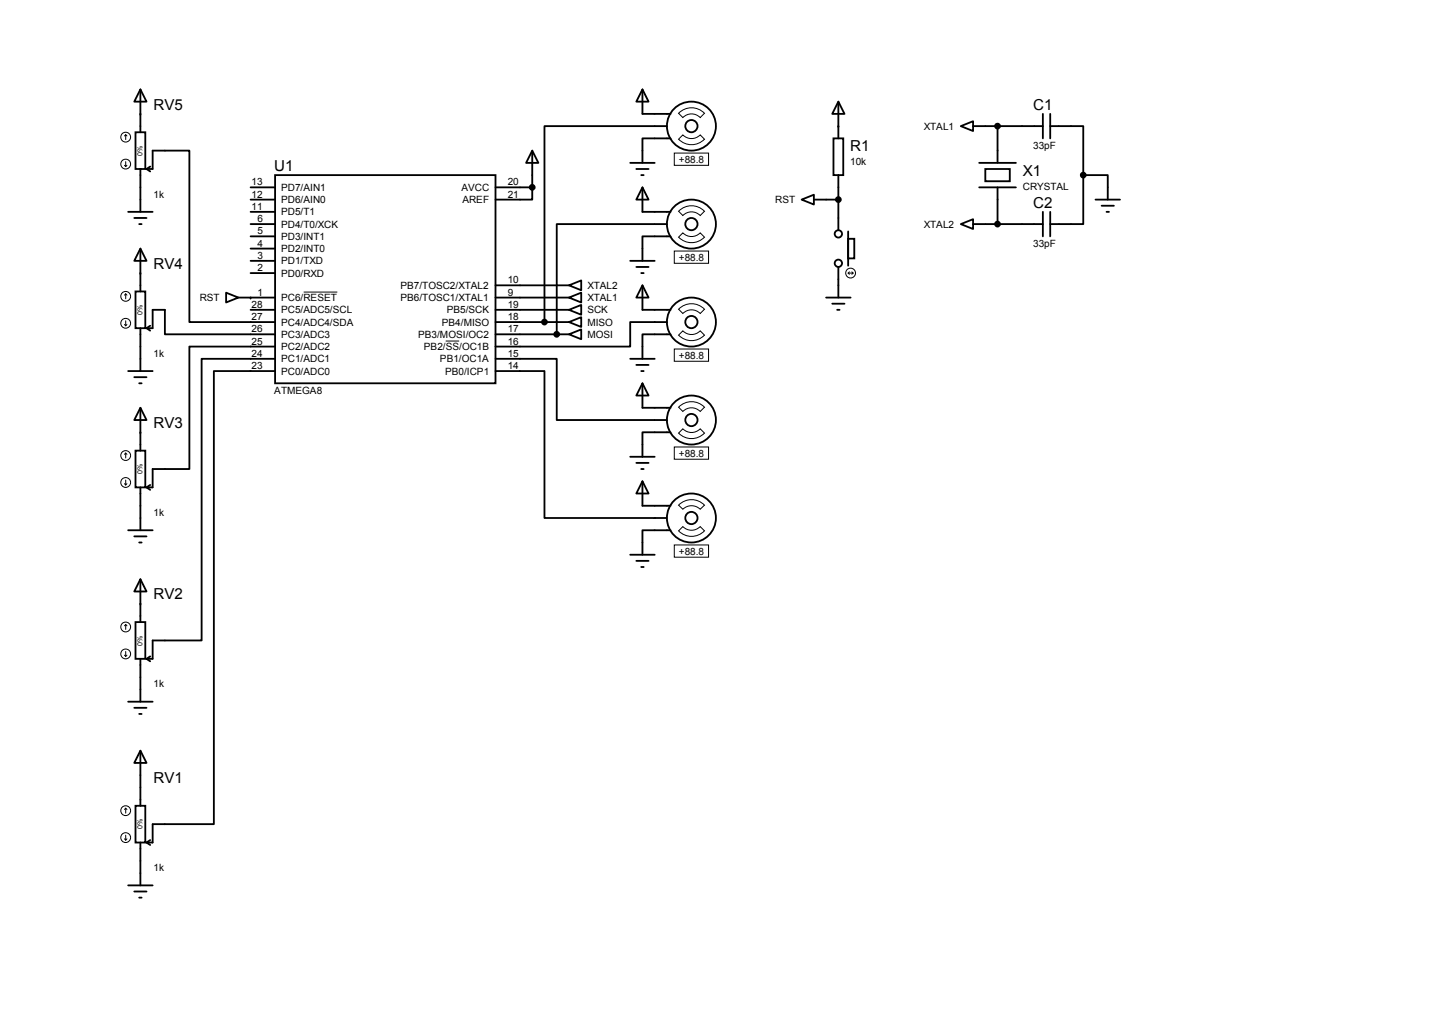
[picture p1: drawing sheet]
<svg xmlns="http://www.w3.org/2000/svg" width="297mm" height="210mm" viewBox="0 0 297 210" stroke-linecap="round" stroke-linejoin="round" font-family="sans-serif">
<g fill="none" stroke="#000" stroke-width=".38">
<path d="M29.1 18.5l1.3 2.6h-2.5zM29.1 18.5v8.9M133.3 18.5l1.2 2.6h-2.5zM133.3 18.5v5.1h5.8M28.1 27.4h2v7.7h-2zM29.1 35.1v8.8M30.4 35.1h1.3v-3.9h7.6v35.6h17.8M30.4 35.1l.8 .5M31.2 34.5l-.8 .6M52 38.9h5.1M57.1 36.3h45.7v43.2h-45.7zM102.8 38.9h7.6"/>
<path d="M110.4 31.2l1.3 2.6h-2.6zM110.4 38.9v2.5h-7.6M110.4 31.2v7.7M130.7 33.8h5.1M132 35.1h2.5M133 36.3h.5M133.3 38.9l1.2 2.5h-2.5zM133.3 38.9v5h5.8M138.3 26.2h-25.4v40.6M139.1 28.7h-5.8v5.1M172.9 28.7h2v7.6h-2zM173.9 21.1l1.3 2.5h-2.6z"/>
<path d="M173.9 21.1v7.6M173.9 36.3v11.5M199.3 26.2l2.5-1.1v2.1zM201.8 26.2h14.5M203.1 38.9h7.6M203.1 33.8h7.6M204.4 35.1h5.1v2.5h-5.1zM206.9 26.2v7.6M206.9 38.9v7.6M216.3 23.6v5.1M217.8 26.2h6.9v10.1M217.8 23.6v5.1"/>
<path d="M224.7 36.3v10.2h-6.9M224.7 36.3h5.1v5.1M26.6 43.9h5.1M27.9 45.2h2.5M28.9 46.5h.5M29.1 51.6l1.3 2.5h-2.5zM29.1 51.6v8.9M52 43.9h5.1M52 41.4h5.1M52 46.5h5.1M52 56.6h5.1M52 54.1h5.1"/>
<path d="M52 51.6h5.1M52 49h5.1M102.8 59.2h15.2M118 59.2l2.6-1v2zM130.7 54.1h5.1M132 55.4h2.5M133 56.6h.5M133.3 59.2l1.2 2.5h-2.5zM133.3 59.2v5.1h5.8M138.3 46.5h-22.8v22.8M139.1 49h-5.8v5.1M166.3 41.4l2.5-1v2z"/>
<path d="M168.8 41.4h5.1M173.9 55.4v6.3M175.9 49.5h1.3v4.1h-1.3zM175.9 48v7.1M199.3 46.5l2.5-1v2zM201.8 46.5h14.5M216.3 43.9v5.1M217.8 43.9v5.1M227.2 41.4h5.1M228.5 42.7h2.6M229.5 43.9h.5M26.6 77h5.1"/>
<path d="M27.9 78.2h2.5M28.1 60.5h2v7.6h-2zM28.9 79.5h.5M29.1 68.1v8.9M30.4 68.1h1.3v-3.8h2.5v5h22.9M30.4 68.1l.8 .5M31.2 67.6l-.8 .5M46.9 60.7l2.5 1-2.5 1zM49.4 61.7h7.7M52 64.3h5.1M57.1 77h-12.7v93.9h-12.7v3.9h-1.3M57.1 71.9h-17.8v25.4h-7.6v3.8h-1.3"/>
<path d="M57.1 74.4h-15.3v58.4h-10.1v3.9h-1.3M102.8 74.4h12.7v12.7h22.8M102.8 77h10.1v30.4h25.4M102.8 64.3h15.2M102.8 66.8h15.2M102.8 69.3h15.2M102.8 61.7h15.2M118 69.3l2.6-1v2.1zM118 66.8l2.6-1v2zM118 64.3l2.6-1.1v2.1zM118 61.7l2.6-1v2zM130.7 74.4h5.1"/>
<path d="M132 75.7h2.5M133 77h.5M133.3 79.5l1.2 2.5h-2.5zM133.3 79.5v5.1h5.8M138.3 66.8h-7.6v5.1h-27.9M139.1 69.3h-5.8v5.1M171.4 61.7h5M172.6 63h2.6M173.6 64.3h.6M28.1 93.5h2v7.6h-2zM29.1 84.6l1.3 2.5h-2.5zM29.1 84.6v8.9"/>
<path d="M130.7 94.7h5.1M132 96h2.5M133 97.3h.5M133.3 99.8l1.2 2.6h-2.5zM133.3 99.8v5.1h5.8M139.1 89.7h-5.8v5M26.6 110h5.1M27.9 111.3h2.5M28.9 112.5h.5M29.1 101.1v8.9M30.4 101.1l.8 .5M31.2 100.6l-.8 .5"/>
<path d="M130.7 115.1h5.1M132 116.3h2.5M133 117.6h.5M139.1 110h-5.8v5.1M28.1 129h2v7.7h-2zM29.1 120.1l1.3 2.6h-2.5zM29.1 120.1v8.9M29.1 136.7v8.8M30.4 136.7l.8 .5M31.2 136.1l-.8 .6M26.6 145.5h5.1M27.9 146.8h2.5"/>
<path d="M28.9 148.1h.5M29.1 155.7l1.3 2.5h-2.5zM29.1 155.7v11.4M28.1 167.1h2v7.7h-2zM29.1 174.8v8.8M30.4 174.8l.8 .5M31.2 174.2l-.8 .6M26.6 183.6h5.1M27.9 184.9h2.5M28.9 186.2h.5"/>
<circle cx="110.4" cy="38.9" r=".51"/>
<circle cx="143.4" cy="26.2" r="5.1"/>
<circle cx="143.4" cy="26.2" r="1.27"/>
<circle cx="206.9" cy="26.2" r=".51"/>
<circle cx="224.7" cy="36.3" r=".51"/>
<circle cx="143.4" cy="46.5" r="5.1"/>
<circle cx="143.4" cy="46.5" r="1.27"/>
<circle cx="173.9" cy="41.4" r=".51"/>
<circle cx="173.9" cy="54.6" r=".76"/>
<circle cx="173.9" cy="48.5" r=".76"/>
<circle cx="206.9" cy="46.5" r=".51"/>
<circle cx="112.9" cy="66.8" r=".51"/>
<circle cx="115.5" cy="69.3" r=".51"/>
<circle cx="143.4" cy="66.8" r="5.1"/>
<circle cx="143.4" cy="66.8" r="1.27"/>
<circle cx="143.4" cy="87.1" r="5.1"/>
<circle cx="143.4" cy="87.1" r="1.27"/>
<circle cx="143.4" cy="107.4" r="5.1"/>
<circle cx="143.4" cy="107.4" r="1.27"/>
</g>
<g fill="#000">
<circle cx="29.1" cy="23.6" r=".19"/>
<circle cx="110.4" cy="38.9" r=".51"/>
<circle cx="173.9" cy="26.2" r=".19"/>
<circle cx="206.9" cy="26.2" r=".51"/>
<circle cx="224.7" cy="36.3" r=".51"/>
<circle cx="29.1" cy="56.6" r=".19"/>
<circle cx="173.9" cy="41.4" r=".51"/>
<circle cx="206.9" cy="46.5" r=".51"/>
<circle cx="52" cy="61.7" r=".19"/>
<circle cx="112.9" cy="66.8" r=".51"/>
<circle cx="115.5" cy="69.3" r=".51"/>
<circle cx="115.5" cy="69.3" r=".19"/>
<circle cx="29.1" cy="89.7" r=".19"/>
<circle cx="29.1" cy="125.2" r=".19"/>
</g>
<g fill="none" stroke="#000" stroke-width=".21">
<path d="M25.8 34.3l.3 .2M26.1 27.9v1.1M26.1 33.5v1M26.1 27.9l-.3 .3M26.1 27.9l.2 .3M26.3 34.3l-.2 .2M139.9 31.7h7.1v2.6h-7.1zM140.8 28.9l.8-.9a2.51 2.51 0 0 0 3.6 0l.9 .9a3.7 3.7 0 0 1-5.3 0zM140.8 23.5a3.7 3.7 0 0 1 5.3 0l-.9 .9a2.51 2.51 0 0 0-3.6 0zM139.9 52.1h7.1v2.5h-7.1zM140.8 49.2l.8-.9a2.51 2.51 0 0 0 3.6 0l.9 .9a3.7 3.7 0 0 1-5.3 0zM140.8 43.8a3.7 3.7 0 0 1 5.3 0l-.9 .9a2.51 2.51 0 0 0-3.6 0z"/>
<path d="M175.9 56.6h1M175.9 56.6l.3 .3M176.2 56.4l-.3 .2M176.7 56.4l.2 .2M176.9 56.6l-.2 .3M25.8 67.3l.3 .3M26.1 61v1M26.1 66.5v1.1M26.1 61l-.3 .2M26.1 61l.2 .2M26.3 67.3l-.2 .3M63 60.6h7"/>
<path d="M92.5 70.7h2.7M139.9 72.4h7.1v2.5h-7.1zM140.8 69.5l.8-.9a2.51 2.51 0 0 0 3.6 0l.9 .9a3.7 3.7 0 0 1-5.3 0zM140.8 64.1a3.7 3.7 0 0 1 5.3 0l-.9 .9a2.51 2.51 0 0 0-3.6 0zM26.1 94v1M26.1 99.6v1M26.1 94l-.3 .2M26.1 94l.2 .2M139.9 92.7h7.1v2.5h-7.1zM140.8 89.8l.8-.9a2.51 2.51 0 0 0 3.6 0l.9 .9a3.7 3.7 0 0 1-5.3 0zM140.8 84.5a3.7 3.7 0 0 1 5.3 0l-.9 .8a2.51 2.51 0 0 0-3.6 0zM25.8 100.3l.3 .3"/>
<path d="M26.3 100.3l-.2 .3M139.9 113h7.1v2.6h-7.1zM140.8 110.1l.8-.9a2.51 2.51 0 0 0 3.6 0l.9 .9a3.7 3.7 0 0 1-5.3 0zM140.8 104.8a3.7 3.7 0 0 1 5.3 0l-.9 .8a2.58 2.58 0 0 0-3.6 0zM25.8 135.9l.3 .2M26.1 129.5v1.1M26.1 135.1v1M26.1 129.5l-.3 .3M26.1 129.5l.2 .3M26.3 135.9l-.2 .2M25.8 174l.3 .2M26.1 167.6l-.3 .3"/>
<path d="M26.1 167.6l.2 .3M26.1 167.6v1.1M26.1 173.2v1M26.3 174l-.2 .2"/>
<circle cx="26.1" cy="28.4" r="1.02"/>
<circle cx="26.1" cy="34" r="1.02"/>
<circle cx="176.4" cy="56.6" r="1.02"/>
<circle cx="26.1" cy="67.1" r="1.02"/>
<circle cx="26.1" cy="61.5" r="1.02"/>
<circle cx="26.1" cy="94.5" r="1.02"/>
<circle cx="26.1" cy="100.1" r="1.02"/>
<circle cx="26.1" cy="135.6" r="1.02"/>
<circle cx="26.1" cy="130" r="1.02"/>
<circle cx="26.1" cy="168.1" r="1.02"/>
<circle cx="26.1" cy="173.7" r="1.02"/>
</g>
<g font-size="3.1">
<text x="31.9" y="22.8">RV5</text>
<text x="214.3" y="22.8">C1</text>
<text x="56.9" y="35.5">U1</text>
<text x="176.4" y="31.4">R1</text>
<text x="212.2" y="36.4">X1</text>
<text x="214.3" y="43.1">C2</text>
<text x="31.9" y="55.8">RV4</text>
<text x="31.9" y="88.8">RV3</text>
<text x="31.9" y="124.3">RV2</text>
<text x="31.9" y="162.4">RV1</text>
</g>
<g font-size="2.1">
<text x="191.6" y="26.9">XTAL1</text>
<text x="140.8" y="33.7">+88.8</text>
<text x="176.4" y="34.2">10k</text>
<text x="214.3" y="30.8">33pF</text>
<text x="31.9" y="41">1k</text>
<text x="52.2" y="41">12</text>
<text x="52.2" y="38.4">13</text>
<text x="58.3" y="39.6">PD7/AIN1</text>
<text x="95.7" y="39.6">AVCC</text>
<text x="105.3" y="41">21</text>
<text x="105.3" y="38.4">20</text>
<text x="212.2" y="39.3">CRYSTAL</text>
<text x="52.2" y="43.5">11</text>
<text x="53.4" y="46.1">6</text>
<text x="58.3" y="47.2">PD4/T0/XCK</text>
<text x="58.3" y="44.7">PD5/T1</text>
<text x="58.3" y="42.1">PD6/AIN0</text>
<text x="95.9" y="42.1">AREF</text>
<text x="160.8" y="42.1">RST</text>
<text x="191.6" y="47.2">XTAL2</text>
<text x="53.4" y="53.7">3</text>
<text x="53.4" y="51.1">4</text>
<text x="53.4" y="48.6">5</text>
<text x="58.3" y="52.3">PD2/INT0</text>
<text x="58.3" y="49.7">PD3/INT1</text>
<text x="214.3" y="51.1">33pF</text>
<text x="53.4" y="56.2">2</text>
<text x="58.3" y="57.4">PD0/RXD</text>
<text x="58.3" y="54.8">PD1/TXD</text>
<text x="83.1" y="59.9">PB7/TOSC2/XTAL2</text>
<text x="105.3" y="58.8">10</text>
<text x="121.8" y="59.9">XTAL2</text>
<text x="140.8" y="54.1">+88.8</text>
<text x="41.4" y="62.4">RST</text>
<text x="52.2" y="63.8">28</text>
<text x="53.4" y="61.3">1</text>
<text x="58.3" y="62.4">PC6/RESET</text>
<text x="58.3" y="65">PC5/ADC5/SCL</text>
<text x="83.1" y="62.4">PB6/TOSC1/XTAL1</text>
<text x="92.7" y="65">PB5/SCK</text>
<text x="105.3" y="63.8">19</text>
<text x="105.3" y="61.3">9</text>
<text x="121.8" y="65">SCK</text>
<text x="121.8" y="62.4">XTAL1</text>
<text x="52.2" y="71.5">25</text>
<text x="52.2" y="68.9">26</text>
<text x="52.2" y="66.4">27</text>
<text x="58.3" y="70.1">PC3/ADC3</text>
<text x="58.3" y="67.5">PC4/ADC4/SDA</text>
<text x="86.7" y="70.1">PB3/MOSI/OC2</text>
<text x="91.6" y="67.5">PB4/MISO</text>
<text x="105.3" y="68.9">17</text>
<text x="105.3" y="71.5">16</text>
<text x="105.3" y="66.4">18</text>
<text x="121.8" y="70.1">MOSI</text>
<text x="121.8" y="67.5">MISO</text>
<text x="31.9" y="74">1k</text>
<text x="52.2" y="76.5">23</text>
<text x="52.2" y="74">24</text>
<text x="58.3" y="77.7">PC0/ADC0</text>
<text x="58.3" y="75.1">PC1/ADC1</text>
<text x="58.3" y="72.6">PC2/ADC2</text>
<text x="87.9" y="72.6">PB2/SS/OC1B</text>
<text x="91.3" y="75.1">PB1/OC1A</text>
<text x="92.3" y="77.7">PB0/ICP1</text>
<text x="105.3" y="76.5">14</text>
<text x="105.3" y="74">15</text>
<text x="140.8" y="74.4">+88.8</text>
<text x="56.9" y="81.6">ATMEGA8</text>
<text x="140.8" y="94.7">+88.8</text>
<text x="31.9" y="107">1k</text>
<text x="140.8" y="115">+88.8</text>
<text x="31.9" y="142.5">1k</text>
<text x="31.9" y="180.6">1k</text>
</g>
<g font-size="1.5">
<text x="29.6" y="32.3" transform="rotate(-90 29.6 32.3)">0%</text>
<text x="29.6" y="65.3" transform="rotate(-90 29.6 65.3)">0%</text>
<text x="29.6" y="98.3" transform="rotate(-90 29.6 98.3)">0%</text>
<text x="29.6" y="133.9" transform="rotate(-90 29.6 133.9)">0%</text>
<text x="29.6" y="172" transform="rotate(-90 29.6 172)">0%</text>
</g>
</svg>
